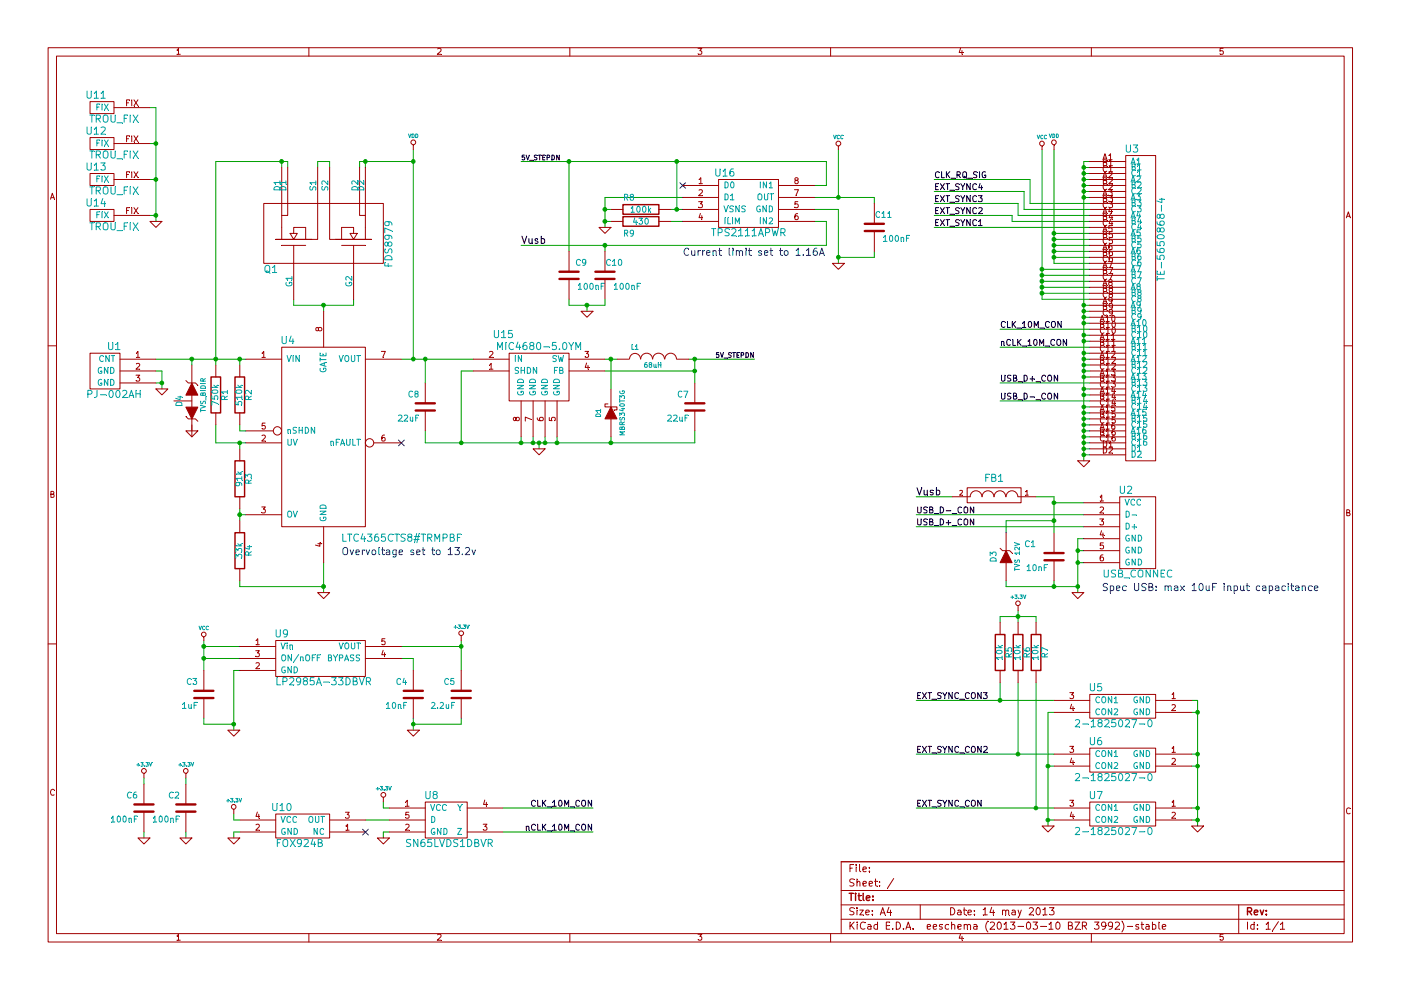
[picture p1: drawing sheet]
EESchema Schematic File Version 2  date 05/06/2013 15:15:25
LIBS:power
LIBS:device
LIBS:transistors
LIBS:conn
LIBS:linear
LIBS:regul
LIBS:74xx
LIBS:cmos4000
LIBS:adc-dac
LIBS:memory
LIBS:xilinx
LIBS:special
LIBS:microcontrollers
LIBS:dsp
LIBS:microchip
LIBS:analog_switches
LIBS:motorola
LIBS:texas
LIBS:intel
LIBS:audio
LIBS:interface
LIBS:digital-audio
LIBS:philips
LIBS:display
LIBS:cypress
LIBS:siliconi
LIBS:opto
LIBS:atmel
LIBS:contrib
LIBS:valves
LIBS:kicad_homemade_lib
LIBS:single_host-cache
EELAYER 27 0
EELAYER END
$Descr A4 11693 8268
encoding utf-8
Sheet 1 1
Title ""
Date "14 may 2013"
Rev ""
Comp ""
Comment1 ""
Comment2 ""
Comment3 ""
Comment4 ""
$EndDescr
Connection ~ 4900 2550
Wire Wire Line
	4900 2550 4900 2600
Connection ~ 4750 1350
Wire Wire Line
	4750 2100 4750 1350
Connection ~ 5650 1750
Connection ~ 5650 1350
Wire Wire Line
	5650 1350 5650 1750
Wire Wire Line
	5700 1850 5600 1850
Connection ~ 5050 1850
Wire Wire Line
	5050 1750 5100 1750
Connection ~ 7000 2150
Wire Wire Line
	7300 2100 7300 2150
Wire Wire Line
	7300 2150 7000 2150
Connection ~ 7000 1650
Wire Wire Line
	7300 1650 7300 1700
Wire Wire Line
	6800 1650 7300 1650
Wire Wire Line
	7000 1250 7000 1650
Wire Wire Line
	4350 1350 6900 1350
Wire Wire Line
	6900 1350 6900 1550
Wire Wire Line
	6900 1550 6800 1550
Connection ~ 8800 4350
Wire Wire Line
	8400 4450 8400 4350
Wire Wire Line
	8400 4350 8800 4350
Connection ~ 3550 3000
Wire Wire Line
	3550 3000 3550 3200
Wire Wire Line
	3850 3700 3850 3100
Connection ~ 5100 3700
Wire Wire Line
	5800 3700 5800 3600
Connection ~ 5800 3000
Connection ~ 5100 3000
Wire Wire Line
	5050 3000 5150 3000
Connection ~ 4650 3700
Wire Wire Line
	5100 3700 5100 3650
Connection ~ 4450 3700
Wire Wire Line
	4350 3700 4350 3650
Connection ~ 4550 3700
Wire Wire Line
	4550 3700 4550 3650
Connection ~ 3450 3000
Connection ~ 1300 1500
Wire Wire Line
	1300 1500 1250 1500
Wire Wire Line
	1300 900  1300 1850
Wire Wire Line
	1300 900  1250 900 
Wire Wire Line
	1600 3600 1600 3550
Wire Wire Line
	1950 7000 1950 6950
Wire Wire Line
	1950 6950 2000 6950
Wire Wire Line
	7950 4150 7650 4150
Wire Wire Line
	1950 6050 1700 6050
Connection ~ 1950 6050
Wire Wire Line
	1550 7000 1550 6950
Wire Wire Line
	4200 6750 4950 6750
Wire Wire Line
	3200 7000 3200 6950
Wire Wire Line
	3200 6950 3250 6950
Connection ~ 8500 6300
Wire Wire Line
	8500 5700 8500 6300
Wire Wire Line
	8500 5100 8500 5200
Wire Wire Line
	8650 5150 8650 5200
Wire Wire Line
	8350 5150 8650 5150
Wire Wire Line
	8350 5150 8350 5200
Connection ~ 3850 5400
Wire Wire Line
	3850 5350 3850 5600
Connection ~ 3450 6050
Wire Wire Line
	3850 6000 3850 6050
Wire Wire Line
	3850 6050 3450 6050
Wire Wire Line
	3450 5600 3450 5500
Wire Wire Line
	3450 5500 3350 5500
Connection ~ 1700 5400
Wire Wire Line
	1700 5350 1700 5600
Wire Wire Line
	7650 6750 8800 6750
Wire Wire Line
	7650 6300 8800 6300
Connection ~ 8750 6850
Wire Wire Line
	8750 6850 8800 6850
Connection ~ 10000 5950
Wire Wire Line
	9950 5950 10000 5950
Connection ~ 10000 6400
Wire Wire Line
	10000 6400 9950 6400
Connection ~ 10000 6850
Wire Wire Line
	10000 6850 9950 6850
Connection ~ 3050 1350
Wire Wire Line
	3050 1400 3050 1350
Wire Wire Line
	2750 1400 2750 1350
Wire Wire Line
	2750 1350 2650 1350
Wire Wire Line
	2650 1350 2650 1400
Wire Wire Line
	2350 1400 2350 1350
Wire Wire Line
	1800 1350 1800 3050
Wire Wire Line
	2950 2550 2950 2500
Wire Wire Line
	2450 2550 2950 2550
Wire Wire Line
	2450 2550 2450 2500
Wire Wire Line
	2700 4700 2700 4950
Wire Wire Line
	2050 4300 2000 4300
Wire Wire Line
	1800 3550 1800 3700
Wire Wire Line
	1800 3700 2050 3700
Connection ~ 1800 3000
Wire Wire Line
	1300 3000 2050 3000
Wire Wire Line
	1350 3100 1350 3250
Wire Wire Line
	1350 3100 1300 3100
Wire Wire Line
	9000 4500 9000 4950
Connection ~ 8800 4200
Wire Wire Line
	9050 4200 8800 4200
Wire Wire Line
	9050 4400 7650 4400
Wire Wire Line
	7800 1900 9100 1900
Wire Wire Line
	7800 1700 8500 1700
Connection ~ 9000 4600
Wire Wire Line
	9050 4600 9000 4600
Wire Wire Line
	9000 4700 9050 4700
Wire Wire Line
	8800 1250 8800 2200
Connection ~ 9050 1450
Wire Wire Line
	9100 1400 9050 1400
Connection ~ 9050 1550
Wire Wire Line
	9050 1500 9100 1500
Connection ~ 9050 1650
Wire Wire Line
	9050 1600 9100 1600
Connection ~ 8800 1950
Wire Wire Line
	8800 1950 9100 1950
Connection ~ 8800 2050
Wire Wire Line
	8800 2050 9100 2050
Connection ~ 8800 2150
Wire Wire Line
	9100 2150 8800 2150
Connection ~ 8700 2250
Wire Wire Line
	8700 2250 9100 2250
Connection ~ 8700 2350
Wire Wire Line
	8700 2350 9100 2350
Connection ~ 8700 2450
Wire Wire Line
	8700 2450 9100 2450
Connection ~ 9050 2650
Wire Wire Line
	9050 2650 9100 2650
Connection ~ 9050 2700
Wire Wire Line
	9050 2550 9100 2550
Wire Wire Line
	9100 2750 8350 2750
Connection ~ 9050 2950
Wire Wire Line
	9050 2850 9100 2850
Connection ~ 9050 3000
Wire Wire Line
	9050 2950 9100 2950
Connection ~ 9050 3100
Wire Wire Line
	9050 3050 9100 3050
Wire Wire Line
	9100 3200 8350 3200
Connection ~ 9050 3300
Wire Wire Line
	9050 3250 9100 3250
Wire Wire Line
	9100 3350 8350 3350
Connection ~ 9050 3500
Wire Wire Line
	9050 3450 9100 3450
Connection ~ 9050 3600
Wire Wire Line
	9050 3550 9100 3550
Connection ~ 9050 3700
Wire Wire Line
	9050 3650 9100 3650
Connection ~ 9050 3800
Wire Wire Line
	9050 3800 9100 3800
Wire Wire Line
	9050 3750 9100 3750
Wire Wire Line
	9050 3700 9100 3700
Connection ~ 9050 3750
Wire Wire Line
	9050 3600 9100 3600
Connection ~ 9050 3650
Wire Wire Line
	9050 3500 9100 3500
Connection ~ 9050 3550
Wire Wire Line
	9050 3400 9100 3400
Connection ~ 9050 3450
Wire Wire Line
	9050 3300 9100 3300
Connection ~ 9050 3400
Wire Wire Line
	9050 3150 9100 3150
Connection ~ 9050 3250
Wire Wire Line
	9050 3100 9100 3100
Connection ~ 9050 3150
Wire Wire Line
	9050 3000 9100 3000
Connection ~ 9050 3050
Wire Wire Line
	9100 2900 8350 2900
Wire Wire Line
	9050 2800 9100 2800
Connection ~ 9050 2850
Wire Wire Line
	9050 2700 9100 2700
Connection ~ 9050 2800
Wire Wire Line
	9050 2600 9100 2600
Connection ~ 9050 2600
Wire Wire Line
	8700 2500 9100 2500
Wire Wire Line
	8700 2400 9100 2400
Connection ~ 8700 2400
Wire Wire Line
	8700 2300 9100 2300
Connection ~ 8700 2300
Wire Wire Line
	8800 2200 9100 2200
Wire Wire Line
	8800 2100 9100 2100
Connection ~ 8800 2100
Wire Wire Line
	8800 2000 9100 2000
Connection ~ 8800 2000
Connection ~ 9050 2550
Wire Wire Line
	9050 1650 9100 1650
Wire Wire Line
	9050 1550 9100 1550
Connection ~ 9050 1600
Wire Wire Line
	9050 1450 9100 1450
Connection ~ 9050 1500
Wire Wire Line
	9100 1350 9050 1350
Wire Wire Line
	9050 1350 9050 3850
Connection ~ 9050 1400
Wire Wire Line
	8700 1250 8700 2500
Wire Wire Line
	9000 4500 9050 4500
Connection ~ 9000 4700
Wire Wire Line
	9100 1850 8450 1850
Wire Wire Line
	8450 1850 8450 1800
Wire Wire Line
	9100 1800 8500 1800
Wire Wire Line
	8500 1800 8500 1700
Wire Wire Line
	8450 1800 7800 1800
Wire Wire Line
	9050 4300 7650 4300
Wire Wire Line
	8800 4150 8800 4450
Wire Wire Line
	8800 4150 8650 4150
Wire Wire Line
	1300 3200 1350 3200
Connection ~ 1350 3200
Wire Wire Line
	2000 3050 2000 3000
Connection ~ 2000 3000
Wire Wire Line
	2050 3600 2000 3600
Wire Wire Line
	2000 3600 2000 3550
Wire Wire Line
	2000 3750 2000 3700
Connection ~ 2000 3700
Wire Wire Line
	2000 4250 2000 4350
Connection ~ 2000 4300
Wire Wire Line
	2700 4900 2000 4900
Wire Wire Line
	2000 4900 2000 4850
Connection ~ 2700 4900
Wire Wire Line
	2700 2600 2700 2550
Connection ~ 2700 2550
Wire Wire Line
	1800 1350 2400 1350
Wire Wire Line
	2400 1350 2400 1400
Connection ~ 2350 1350
Wire Wire Line
	3000 1400 3000 1350
Wire Wire Line
	3000 1350 3450 1350
Connection ~ 3450 1350
Wire Wire Line
	9950 5850 10000 5850
Wire Wire Line
	10000 5850 10000 6900
Wire Wire Line
	10000 6750 9950 6750
Connection ~ 10000 6750
Wire Wire Line
	10000 6300 9950 6300
Connection ~ 10000 6300
Wire Wire Line
	8800 5950 8750 5950
Wire Wire Line
	8750 5950 8750 6900
Wire Wire Line
	8750 6400 8800 6400
Connection ~ 8750 6400
Wire Wire Line
	7650 5850 8800 5850
Wire Wire Line
	1700 6050 1700 6000
Connection ~ 1700 5500
Wire Wire Line
	3450 6000 3450 6100
Wire Wire Line
	3350 5400 3850 5400
Wire Wire Line
	8800 4900 8800 4850
Connection ~ 9000 4900
Wire Wire Line
	3450 1250 3450 3000
Connection ~ 8500 5150
Wire Wire Line
	8350 5700 8350 5850
Connection ~ 8350 5850
Wire Wire Line
	8650 5700 8650 6750
Connection ~ 8650 6750
Wire Wire Line
	3250 6750 3200 6750
Wire Wire Line
	3200 6750 3200 6700
Wire Wire Line
	4200 6950 4950 6950
Wire Wire Line
	1550 6550 1550 6500
Wire Wire Line
	2000 5600 1950 5600
Wire Wire Line
	1950 5600 1950 6100
Wire Wire Line
	1700 5500 2000 5500
Wire Wire Line
	3250 6850 3050 6850
Wire Wire Line
	2000 6850 1950 6850
Wire Wire Line
	1950 6850 1950 6800
Wire Wire Line
	1200 6550 1200 6500
Wire Wire Line
	1200 7000 1200 6950
Wire Wire Line
	1600 3000 1600 3050
Connection ~ 1600 3000
Wire Wire Line
	1250 1200 1300 1200
Connection ~ 1300 1200
Wire Wire Line
	1300 1800 1250 1800
Connection ~ 1300 1800
Wire Wire Line
	2000 5400 1700 5400
Wire Wire Line
	4500 3700 4500 3750
Wire Wire Line
	4650 3700 4650 3650
Wire Wire Line
	4450 3700 4450 3650
Connection ~ 4500 3700
Wire Wire Line
	3850 3100 3950 3100
Connection ~ 4350 3700
Wire Wire Line
	5100 3250 5100 3000
Wire Wire Line
	5050 3100 5800 3100
Wire Wire Line
	5750 3000 6300 3000
Wire Wire Line
	5800 3000 5800 3200
Connection ~ 5800 3100
Wire Wire Line
	3550 3700 5800 3700
Wire Wire Line
	3550 3700 3550 3600
Connection ~ 3850 3700
Wire Wire Line
	3350 3000 3950 3000
Wire Wire Line
	8400 4900 9000 4900
Wire Wire Line
	8400 4900 8400 4850
Connection ~ 8800 4900
Wire Wire Line
	6800 1850 6900 1850
Wire Wire Line
	6900 1850 6900 2050
Wire Wire Line
	6900 2050 4350 2050
Wire Wire Line
	6800 1750 7000 1750
Wire Wire Line
	7000 1750 7000 2200
Wire Wire Line
	5050 1850 5100 1850
Wire Wire Line
	5700 1650 5050 1650
Wire Wire Line
	5050 1650 5050 1900
Connection ~ 5050 1750
Wire Wire Line
	5600 1750 5700 1750
Wire Wire Line
	5050 2100 5050 2050
Connection ~ 5050 2050
Wire Wire Line
	5050 2550 5050 2500
Wire Wire Line
	4750 2550 5050 2550
Wire Wire Line
	4750 2550 4750 2500
$Comp
L GND #PWR19
U 1 1
P 4900 2600
F 0 "#PWR19" H 4900 2600 30  0001 C CNN
F 1 "GND" H 4900 2530 30  0001 C CNN
F 2 "" H 4900 2600 60  0001 C CNN
F 3 "" H 4900 2600 60  0001 C CNN
	1    4900 2600
	-1   0    0    -1  
$EndComp
$Comp
L C C9
U 1 1
P 4750 2300
F 0 "C9" H 4600 2400 50  0000 L CNN
F 1 "100nF" H 4450 2200 50  0000 L CNN
F 2 "" H 4750 2300 60  0001 C CNN
F 3 "" H 4750 2300 60  0001 C CNN
	1    4750 2300
	-1   0    0    -1  
$EndComp
$Comp
L C C10
U 1 1
P 5050 2300
F 0 "C10" H 4900 2400 50  0000 L CNN
F 1 "100nF" H 4750 2200 50  0000 L CNN
F 2 "" H 5050 2300 60  0001 C CNN
F 3 "" H 5050 2300 60  0001 C CNN
	1    5050 2300
	-1   0    0    -1  
$EndComp
Text Notes 5700 2150 0    60   ~ 0
Current limit set to 1.16A
$Comp
L GND #PWR20
U 1 1
P 5050 1900
F 0 "#PWR20" H 5050 1900 30  0001 C CNN
F 1 "GND" H 5050 1830 30  0001 C CNN
F 2 "" H 5050 1900 60  0001 C CNN
F 3 "" H 5050 1900 60  0001 C CNN
	1    5050 1900
	-1   0    0    -1  
$EndComp
$Comp
L R R8
U 1 1
P 5350 1750
F 0 "R8" V 5450 1850 50  0000 C CNN
F 1 "100k" V 5350 1750 50  0000 C CNN
F 2 "" H 5350 1750 60  0001 C CNN
F 3 "" H 5350 1750 60  0001 C CNN
	1    5350 1750
	0    -1   -1   0   
$EndComp
$Comp
L R R9
U 1 1
P 5350 1850
F 0 "R9" V 5250 1950 50  0000 C CNN
F 1 "430" V 5350 1850 50  0000 C CNN
F 2 "" H 5350 1850 60  0001 C CNN
F 3 "" H 5350 1850 60  0001 C CNN
	1    5350 1850
	0    -1   -1   0   
$EndComp
$Comp
L C C11
U 1 1
P 7300 1900
F 0 "C11" H 7150 2000 50  0000 L CNN
F 1 "100nF" H 7000 1800 50  0000 L CNN
F 2 "" H 7300 1900 60  0001 C CNN
F 3 "" H 7300 1900 60  0001 C CNN
	1    7300 1900
	-1   0    0    -1  
$EndComp
$Comp
L VCC #PWR21
U 1 1
P 7000 1250
F 0 "#PWR21" H 7000 1350 30  0001 C CNN
F 1 "VCC" H 7000 1350 30  0000 C CNN
F 2 "" H 7000 1250 60  0001 C CNN
F 3 "" H 7000 1250 60  0001 C CNN
	1    7000 1250
	1    0    0    -1  
$EndComp
Text Label 4350 2050 0    60   ~ 0
Vusb
Text Label 4350 1350 0    40   ~ 0
5V_STEPDN
$Comp
L GND #PWR22
U 1 1
P 7000 2200
F 0 "#PWR22" H 7000 2200 30  0001 C CNN
F 1 "GND" H 7000 2130 30  0001 C CNN
F 2 "" H 7000 2200 60  0001 C CNN
F 3 "" H 7000 2200 60  0001 C CNN
	1    7000 2200
	-1   0    0    -1  
$EndComp
NoConn ~ 5700 1550
$Comp
L TPS2111APWR U16
U 1 1
P 6250 1700
F 0 "U16" H 6050 1950 60  0000 C CNN
F 1 "TPS2111APWR" H 6250 1450 60  0000 C CNN
F 2 "" H 6250 1700 60  0001 C CNN
F 3 "" H 6250 1700 60  0001 C CNN
	1    6250 1700
	1    0    0    -1  
$EndComp
$Comp
L C C8
U 1 1
P 3550 3400
F 0 "C8" H 3600 3500 50  0000 L CNN
F 1 "22uF" H 3600 3300 50  0000 L CNN
F 2 "" H 3550 3400 60  0001 C CNN
F 3 "" H 3550 3400 60  0001 C CNN
	1    3550 3400
	-1   0    0    -1  
$EndComp
$Comp
L C C7
U 1 1
P 5800 3400
F 0 "C7" H 5850 3500 50  0000 L CNN
F 1 "22uF" H 5850 3300 50  0000 L CNN
F 2 "" H 5800 3400 60  0001 C CNN
F 3 "" H 5800 3400 60  0001 C CNN
	1    5800 3400
	-1   0    0    -1  
$EndComp
Text Label 6300 3000 2    40   ~ 0
5V_STEPDN
$Comp
L DIODESCH D1
U 1 1
P 5100 3450
F 0 "D1" H 5100 3550 40  0000 C CNN
F 1 "MBRS340T3G" H 5100 3350 40  0000 C CNN
F 2 "" H 5100 3450 60  0001 C CNN
F 3 "" H 5100 3450 60  0001 C CNN
	1    5100 3450
	0    -1   -1   0   
$EndComp
$Comp
L INDUCTOR L1
U 1 1
P 5450 3000
F 0 "L1" V 5550 3150 40  0000 C CNN
F 1 "68uH" V 5400 3000 40  0000 C CNN
F 2 "" H 5450 3000 60  0001 C CNN
F 3 "" H 5450 3000 60  0001 C CNN
	1    5450 3000
	0    -1   -1   0   
$EndComp
$Comp
L GND #PWR18
U 1 1
P 4500 3750
F 0 "#PWR18" H 4500 3750 30  0001 C CNN
F 1 "GND" H 4500 3680 30  0001 C CNN
F 2 "" H 4500 3750 60  0001 C CNN
F 3 "" H 4500 3750 60  0001 C CNN
	1    4500 3750
	-1   0    0    -1  
$EndComp
$Comp
L MIC4680-5.0YM U15
U 1 1
P 4500 3200
F 0 "U15" H 4200 3600 60  0000 C CNN
F 1 "MIC4680-5.0YM" H 4500 3500 60  0000 C CNN
F 2 "" H 4500 3200 60  0001 C CNN
F 3 "" H 4500 3200 60  0001 C CNN
	1    4500 3200
	1    0    0    -1  
$EndComp
Text Label 7650 4150 0    60   ~ 0
Vusb
Text Notes 9200 4950 0    60   ~ 0
Spec USB: max 10uF input capacitance
$Comp
L GND #PWR3
U 1 1
P 1300 1850
F 0 "#PWR3" H 1300 1850 30  0001 C CNN
F 1 "GND" H 1300 1780 30  0001 C CNN
F 2 "" H 1300 1850 60  0001 C CNN
F 3 "" H 1300 1850 60  0001 C CNN
	1    1300 1850
	-1   0    0    -1  
$EndComp
$Comp
L TROU_FIX U14
U 1 1
P 950 1800
F 0 "U14" H 1100 1900 60  0000 C CNN
F 1 "TROU_FIX" H 950 1700 60  0000 C CNN
F 2 "" H 950 1800 60  0001 C CNN
F 3 "" H 950 1800 60  0001 C CNN
	1    950  1800
	-1   0    0    -1  
$EndComp
$Comp
L TROU_FIX U13
U 1 1
P 950 1500
F 0 "U13" H 1100 1600 60  0000 C CNN
F 1 "TROU_FIX" H 950 1400 60  0000 C CNN
F 2 "" H 950 1500 60  0001 C CNN
F 3 "" H 950 1500 60  0001 C CNN
	1    950  1500
	-1   0    0    -1  
$EndComp
$Comp
L TROU_FIX U12
U 1 1
P 950 1200
F 0 "U12" H 1100 1300 60  0000 C CNN
F 1 "TROU_FIX" H 950 1100 60  0000 C CNN
F 2 "" H 950 1200 60  0001 C CNN
F 3 "" H 950 1200 60  0001 C CNN
	1    950  1200
	-1   0    0    -1  
$EndComp
$Comp
L TROU_FIX U11
U 1 1
P 950 900
F 0 "U11" H 1100 1000 60  0000 C CNN
F 1 "TROU_FIX" H 950 800 60  0000 C CNN
F 2 "" H 950 900 60  0001 C CNN
F 3 "" H 950 900 60  0001 C CNN
	1    950  900 
	-1   0    0    -1  
$EndComp
$Comp
L GND #PWR7
U 1 1
P 1600 3600
F 0 "#PWR7" H 1600 3600 30  0001 C CNN
F 1 "GND" H 1600 3530 30  0001 C CNN
F 2 "" H 1600 3600 60  0001 C CNN
F 3 "" H 1600 3600 60  0001 C CNN
	1    1600 3600
	-1   0    0    -1  
$EndComp
$Comp
L TVS_BIDIR D4
U 1 1
P 1600 3350
F 0 "D4" H 1600 3450 50  0000 C CNN
F 1 "TVS_BIDIR" H 1650 3250 40  0000 C CNN
F 2 "" H 1600 3350 60  0001 C CNN
F 3 "" H 1600 3350 60  0001 C CNN
	1    1600 3350
	0    -1   -1   0   
$EndComp
$Comp
L C C6
U 1 1
P 1200 6750
F 0 "C6" H 1250 6850 50  0000 L CNN
F 1 "100nF" H 1250 6650 50  0000 L CNN
F 2 "" H 1200 6750 60  0001 C CNN
F 3 "" H 1200 6750 60  0001 C CNN
	1    1200 6750
	-1   0    0    -1  
$EndComp
$Comp
L +3.3V #PWR1
U 1 1
P 1200 6500
F 0 "#PWR1" H 1200 6460 30  0001 C CNN
F 1 "+3.3V" H 1200 6610 30  0000 C CNN
F 2 "" H 1200 6500 60  0001 C CNN
F 3 "" H 1200 6500 60  0001 C CNN
	1    1200 6500
	1    0    0    -1  
$EndComp
$Comp
L GND #PWR2
U 1 1
P 1200 7000
F 0 "#PWR2" H 1200 7000 30  0001 C CNN
F 1 "GND" H 1200 6930 30  0001 C CNN
F 2 "" H 1200 7000 60  0001 C CNN
F 3 "" H 1200 7000 60  0001 C CNN
	1    1200 7000
	-1   0    0    -1  
$EndComp
$Comp
L +3.3V #PWR10
U 1 1
P 1950 6800
F 0 "#PWR10" H 1950 6760 30  0001 C CNN
F 1 "+3.3V" H 1950 6910 30  0000 C CNN
F 2 "" H 1950 6800 60  0001 C CNN
F 3 "" H 1950 6800 60  0001 C CNN
	1    1950 6800
	1    0    0    -1  
$EndComp
$Comp
L GND #PWR11
U 1 1
P 1950 7000
F 0 "#PWR11" H 1950 7000 30  0001 C CNN
F 1 "GND" H 1950 6930 30  0001 C CNN
F 2 "" H 1950 7000 60  0001 C CNN
F 3 "" H 1950 7000 60  0001 C CNN
	1    1950 7000
	-1   0    0    -1  
$EndComp
NoConn ~ 3050 6950
$Comp
L FOX924B U10
U 1 1
P 2550 6900
F 0 "U10" H 2350 7050 60  0000 C CNN
F 1 "FOX924B" H 2500 6750 60  0000 C CNN
F 2 "" H 2550 6900 60  0001 C CNN
F 3 "" H 2550 6900 60  0001 C CNN
	1    2550 6900
	1    0    0    -1  
$EndComp
$Comp
L ZENER D3
U 1 1
P 8400 4650
F 0 "D3" H 8400 4750 50  0000 C CNN
F 1 "TVS 12V" H 8400 4550 40  0000 C CNN
F 2 "" H 8400 4650 60  0001 C CNN
F 3 "" H 8400 4650 60  0001 C CNN
	1    8400 4650
	0    -1   -1   0   
$EndComp
$Comp
L GND #PWR6
U 1 1
P 1550 7000
F 0 "#PWR6" H 1550 7000 30  0001 C CNN
F 1 "GND" H 1550 6930 30  0001 C CNN
F 2 "" H 1550 7000 60  0001 C CNN
F 3 "" H 1550 7000 60  0001 C CNN
	1    1550 7000
	-1   0    0    -1  
$EndComp
$Comp
L +3.3V #PWR5
U 1 1
P 1550 6500
F 0 "#PWR5" H 1550 6460 30  0001 C CNN
F 1 "+3.3V" H 1550 6610 30  0000 C CNN
F 2 "" H 1550 6500 60  0001 C CNN
F 3 "" H 1550 6500 60  0001 C CNN
	1    1550 6500
	1    0    0    -1  
$EndComp
$Comp
L C C2
U 1 1
P 1550 6750
F 0 "C2" H 1600 6850 50  0000 L CNN
F 1 "100nF" H 1600 6650 50  0000 L CNN
F 2 "" H 1550 6750 60  0001 C CNN
F 3 "" H 1550 6750 60  0001 C CNN
	1    1550 6750
	-1   0    0    -1  
$EndComp
Text Label 4950 6950 2    50   ~ 0
nCLK_10M_CON
Text Label 4950 6750 2    50   ~ 0
CLK_10M_CON
$Comp
L GND #PWR14
U 1 1
P 3200 7000
F 0 "#PWR14" H 3200 7000 30  0001 C CNN
F 1 "GND" H 3200 6930 30  0001 C CNN
F 2 "" H 3200 7000 60  0001 C CNN
F 3 "" H 3200 7000 60  0001 C CNN
	1    3200 7000
	-1   0    0    -1  
$EndComp
$Comp
L +3.3V #PWR13
U 1 1
P 3200 6700
F 0 "#PWR13" H 3200 6660 30  0001 C CNN
F 1 "+3.3V" H 3200 6810 30  0000 C CNN
F 2 "" H 3200 6700 60  0001 C CNN
F 3 "" H 3200 6700 60  0001 C CNN
	1    3200 6700
	1    0    0    -1  
$EndComp
$Comp
L SN65LVDS1DBVR U8
U 1 1
P 3750 6850
F 0 "U8" H 3600 7050 60  0000 C CNN
F 1 "SN65LVDS1DBVR" H 3750 6650 60  0000 C CNN
F 2 "" H 3750 6850 60  0001 C CNN
F 3 "" H 3750 6850 60  0001 C CNN
	1    3750 6850
	1    0    0    -1  
$EndComp
$Comp
L +3.3V #PWR23
U 1 1
P 8500 5100
F 0 "#PWR23" H 8500 5060 30  0001 C CNN
F 1 "+3.3V" H 8500 5210 30  0000 C CNN
F 2 "" H 8500 5100 60  0001 C CNN
F 3 "" H 8500 5100 60  0001 C CNN
	1    8500 5100
	1    0    0    -1  
$EndComp
$Comp
L R R5
U 1 1
P 8350 5450
F 0 "R5" V 8430 5450 50  0000 C CNN
F 1 "10k" V 8350 5450 50  0000 C CNN
F 2 "" H 8350 5450 60  0001 C CNN
F 3 "" H 8350 5450 60  0001 C CNN
	1    8350 5450
	1    0    0    -1  
$EndComp
$Comp
L R R6
U 1 1
P 8500 5450
F 0 "R6" V 8580 5450 50  0000 C CNN
F 1 "10k" V 8500 5450 50  0000 C CNN
F 2 "" H 8500 5450 60  0001 C CNN
F 3 "" H 8500 5450 60  0001 C CNN
	1    8500 5450
	1    0    0    -1  
$EndComp
$Comp
L R R7
U 1 1
P 8650 5450
F 0 "R7" V 8730 5450 50  0000 C CNN
F 1 "10k" V 8650 5450 50  0000 C CNN
F 2 "" H 8650 5450 60  0001 C CNN
F 3 "" H 8650 5450 60  0001 C CNN
	1    8650 5450
	1    0    0    -1  
$EndComp
$Comp
L C C5
U 1 1
P 3850 5800
F 0 "C5" H 3900 5900 50  0000 L CNN
F 1 "2.2uF" H 3900 5700 50  0000 L CNN
F 2 "" H 3850 5800 60  0001 C CNN
F 3 "" H 3850 5800 60  0001 C CNN
	1    3850 5800
	-1   0    0    -1  
$EndComp
$Comp
L +3.3V #PWR17
U 1 1
P 3850 5350
F 0 "#PWR17" H 3850 5310 30  0001 C CNN
F 1 "+3.3V" H 3850 5460 30  0000 C CNN
F 2 "" H 3850 5350 60  0001 C CNN
F 3 "" H 3850 5350 60  0001 C CNN
	1    3850 5350
	1    0    0    -1  
$EndComp
$Comp
L GND #PWR16
U 1 1
P 3450 6100
F 0 "#PWR16" H 3450 6100 30  0001 C CNN
F 1 "GND" H 3450 6030 30  0001 C CNN
F 2 "" H 3450 6100 60  0001 C CNN
F 3 "" H 3450 6100 60  0001 C CNN
	1    3450 6100
	-1   0    0    -1  
$EndComp
$Comp
L VCC #PWR8
U 1 1
P 1700 5350
F 0 "#PWR8" H 1700 5450 30  0001 C CNN
F 1 "VCC" H 1700 5450 30  0000 C CNN
F 2 "" H 1700 5350 60  0001 C CNN
F 3 "" H 1700 5350 60  0001 C CNN
	1    1700 5350
	-1   0    0    -1  
$EndComp
$Comp
L GND #PWR9
U 1 1
P 1950 6100
F 0 "#PWR9" H 1950 6100 30  0001 C CNN
F 1 "GND" H 1950 6030 30  0001 C CNN
F 2 "" H 1950 6100 60  0001 C CNN
F 3 "" H 1950 6100 60  0001 C CNN
	1    1950 6100
	-1   0    0    -1  
$EndComp
$Comp
L C C3
U 1 1
P 1700 5800
F 0 "C3" H 1750 5900 50  0000 L CNN
F 1 "1uF" H 1750 5700 50  0000 L CNN
F 2 "" H 1700 5800 60  0001 C CNN
F 3 "" H 1700 5800 60  0001 C CNN
	1    1700 5800
	-1   0    0    -1  
$EndComp
$Comp
L C C4
U 1 1
P 3450 5800
F 0 "C4" H 3500 5900 50  0000 L CNN
F 1 "10nF" H 3500 5700 50  0000 L CNN
F 2 "" H 3450 5800 60  0001 C CNN
F 3 "" H 3450 5800 60  0001 C CNN
	1    3450 5800
	-1   0    0    -1  
$EndComp
$Comp
L LP2985A-33DBVR U9
U 1 1
P 2700 5500
F 0 "U9" H 2350 5700 60  0000 C CNN
F 1 "LP2985A-33DBVR" H 2700 5300 60  0000 C CNN
F 2 "" H 2700 5500 60  0001 C CNN
F 3 "" H 2700 5500 60  0001 C CNN
	1    2700 5500
	1    0    0    -1  
$EndComp
Text Notes 2850 4650 0    60   ~ 0
Overvoltage set to 13.2v
NoConn ~ 3350 3700
Text Label 7650 6750 0    50   ~ 0
EXT_SYNC_CON
Text Label 7650 6300 0    50   ~ 0
EXT_SYNC_CON2
Text Label 7650 5850 0    50   ~ 0
EXT_SYNC_CON3
$Comp
L GND #PWR25
U 1 1
P 8750 6900
F 0 "#PWR25" H 8750 6900 30  0001 C CNN
F 1 "GND" H 8750 6830 30  0001 C CNN
F 2 "" H 8750 6900 60  0001 C CNN
F 3 "" H 8750 6900 60  0001 C CNN
	1    8750 6900
	-1   0    0    -1  
$EndComp
$Comp
L GND #PWR29
U 1 1
P 10000 6900
F 0 "#PWR29" H 10000 6900 30  0001 C CNN
F 1 "GND" H 10000 6830 30  0001 C CNN
F 2 "" H 10000 6900 60  0001 C CNN
F 3 "" H 10000 6900 60  0001 C CNN
	1    10000 6900
	-1   0    0    -1  
$EndComp
$Comp
L 2-1825027-0 U7
U 1 1
P 9400 6800
F 0 "U7" H 9650 6950 60  0000 C CNN
F 1 "2-1825027-0" H 9500 6650 60  0000 C CNN
F 2 "" H 9400 6800 60  0001 C CNN
F 3 "" H 9400 6800 60  0001 C CNN
	1    9400 6800
	-1   0    0    -1  
$EndComp
$Comp
L 2-1825027-0 U6
U 1 1
P 9400 6350
F 0 "U6" H 9650 6500 60  0000 C CNN
F 1 "2-1825027-0" H 9500 6200 60  0000 C CNN
F 2 "" H 9400 6350 60  0001 C CNN
F 3 "" H 9400 6350 60  0001 C CNN
	1    9400 6350
	-1   0    0    -1  
$EndComp
$Comp
L 2-1825027-0 U5
U 1 1
P 9400 5900
F 0 "U5" H 9650 6050 60  0000 C CNN
F 1 "2-1825027-0" H 9500 5750 60  0000 C CNN
F 2 "" H 9400 5900 60  0001 C CNN
F 3 "" H 9400 5900 60  0001 C CNN
	1    9400 5900
	-1   0    0    -1  
$EndComp
$Comp
L FDS8979 Q1
U 1 1
P 2700 2000
F 0 "Q1" V 2450 2500 60  0000 R CNN
F 1 "FDS8979" H 2860 1450 60  0000 R CNN
F 2 "" H 2700 2000 60  0001 C CNN
F 3 "" H 2700 2000 60  0001 C CNN
	1    2700 2000
	0    -1   -1   0   
$EndComp
$Comp
L GND #PWR12
U 1 1
P 2700 4950
F 0 "#PWR12" H 2700 4950 30  0001 C CNN
F 1 "GND" H 2700 4880 30  0001 C CNN
F 2 "" H 2700 4950 60  0001 C CNN
F 3 "" H 2700 4950 60  0001 C CNN
	1    2700 4950
	-1   0    0    -1  
$EndComp
$Comp
L R R4
U 1 1
P 2000 4600
F 0 "R4" V 2080 4600 50  0000 C CNN
F 1 "33k" V 2000 4600 50  0000 C CNN
F 2 "" H 2000 4600 60  0001 C CNN
F 3 "" H 2000 4600 60  0001 C CNN
	1    2000 4600
	1    0    0    -1  
$EndComp
$Comp
L R R1
U 1 1
P 1800 3300
F 0 "R1" V 1880 3300 50  0000 C CNN
F 1 "750k" V 1800 3300 50  0000 C CNN
F 2 "" H 1800 3300 60  0001 C CNN
F 3 "" H 1800 3300 60  0001 C CNN
	1    1800 3300
	1    0    0    -1  
$EndComp
$Comp
L R R2
U 1 1
P 2000 3300
F 0 "R2" V 2080 3300 50  0000 C CNN
F 1 "510k" V 2000 3300 50  0000 C CNN
F 2 "" H 2000 3300 60  0001 C CNN
F 3 "" H 2000 3300 60  0001 C CNN
	1    2000 3300
	1    0    0    -1  
$EndComp
$Comp
L LTC4365CTS8#TRMPBF U4
U 1 1
P 2700 3700
F 0 "U4" H 2400 4550 60  0000 C CNN
F 1 "LTC4365CTS8#TRMPBF" H 3350 2900 60  0000 C CNN
F 2 "" H 2700 3700 60  0001 C CNN
F 3 "" H 2700 3700 60  0001 C CNN
	1    2700 3700
	1    0    0    -1  
$EndComp
$Comp
L R R3
U 1 1
P 2000 4000
F 0 "R3" V 2080 4000 50  0000 C CNN
F 1 "91k" V 2000 4000 50  0000 C CNN
F 2 "" H 2000 4000 60  0001 C CNN
F 3 "" H 2000 4000 60  0001 C CNN
	1    2000 4000
	1    0    0    -1  
$EndComp
$Comp
L PJ-002AH U1
U 1 1
P 1000 3100
F 0 "U1" H 1050 3300 60  0000 C CNN
F 1 "PJ-002AH" H 1050 2900 60  0000 C CNN
F 2 "" H 1000 3100 60  0001 C CNN
F 3 "" H 1000 3100 60  0001 C CNN
	1    1000 3100
	-1   0    0    -1  
$EndComp
$Comp
L C C1
U 1 1
P 8800 4650
F 0 "C1" H 8950 4750 50  0000 L CNN
F 1 "10nF" H 8850 4550 50  0000 L CNN
F 2 "" H 8800 4650 60  0001 C CNN
F 3 "" H 8800 4650 60  0001 C CNN
	1    8800 4650
	-1   0    0    -1  
$EndComp
$Comp
L FILTER FB1
U 1 1
P 8300 4150
F 0 "FB1" H 8300 4300 60  0000 C CNN
F 1 "FILTER" H 8300 4050 60  0001 C CNN
F 2 "" H 8300 4150 60  0001 C CNN
F 3 "" H 8300 4150 60  0001 C CNN
	1    8300 4150
	-1   0    0    -1  
$EndComp
Text Label 7650 4300 0    50   ~ 0
USB_D-_CON
Text Label 7650 4400 0    50   ~ 0
USB_D+_CON
Text Label 7800 1800 0    50   ~ 0
EXT_SYNC2
Text Label 7800 1900 0    50   ~ 0
EXT_SYNC1
Text Label 7800 1700 0    50   ~ 0
EXT_SYNC3
$Comp
L GND #PWR27
U 1 1
P 9000 4950
F 0 "#PWR27" H 9000 4950 30  0001 C CNN
F 1 "GND" H 9000 4880 30  0001 C CNN
F 2 "" H 9000 4950 60  0001 C CNN
F 3 "" H 9000 4950 60  0001 C CNN
	1    9000 4950
	-1   0    0    -1  
$EndComp
$Comp
L GND #PWR4
U 1 1
P 1350 3250
F 0 "#PWR4" H 1350 3250 30  0001 C CNN
F 1 "GND" H 1350 3180 30  0001 C CNN
F 2 "" H 1350 3250 60  0001 C CNN
F 3 "" H 1350 3250 60  0001 C CNN
	1    1350 3250
	1    0    0    -1  
$EndComp
$Comp
L VDD #PWR26
U 1 1
P 8800 1250
F 0 "#PWR26" H 8800 1350 30  0001 C CNN
F 1 "VDD" H 8800 1360 30  0000 C CNN
F 2 "" H 8800 1250 60  0001 C CNN
F 3 "" H 8800 1250 60  0001 C CNN
	1    8800 1250
	1    0    0    -1  
$EndComp
$Comp
L VCC #PWR24
U 1 1
P 8700 1250
F 0 "#PWR24" H 8700 1350 30  0001 C CNN
F 1 "VCC" H 8700 1350 30  0000 C CNN
F 2 "" H 8700 1250 60  0001 C CNN
F 3 "" H 8700 1250 60  0001 C CNN
	1    8700 1250
	1    0    0    -1  
$EndComp
Text Label 8350 2750 0    50   ~ 0
CLK_10M_CON
Text Label 8350 2900 0    50   ~ 0
nCLK_10M_CON
Text Label 8350 3200 0    50   ~ 0
USB_D+_CON
Text Label 8350 3350 0    50   ~ 0
USB_D-_CON
$Comp
L GND #PWR28
U 1 1
P 9050 3850
F 0 "#PWR28" H 9050 3850 30  0001 C CNN
F 1 "GND" H 9050 3780 30  0001 C CNN
F 2 "" H 9050 3850 60  0001 C CNN
F 3 "" H 9050 3850 60  0001 C CNN
	1    9050 3850
	1    0    0    -1  
$EndComp
$Comp
L USB_CONNEC U2
U 1 1
P 9350 4450
F 0 "U2" H 9400 4800 60  0000 C CNN
F 1 "USB_CONNEC" H 9500 4100 60  0000 C CNN
F 2 "" H 9350 4450 60  0001 C CNN
F 3 "" H 9350 4450 60  0001 C CNN
	1    9350 4450
	1    0    0    -1  
$EndComp
$Comp
L VDD #PWR15
U 1 1
P 3450 1250
F 0 "#PWR15" H 3450 1350 30  0001 C CNN
F 1 "VDD" H 3450 1360 30  0000 C CNN
F 2 "" H 3450 1250 60  0001 C CNN
F 3 "" H 3450 1250 60  0001 C CNN
	1    3450 1250
	1    0    0    -1  
$EndComp
$Comp
L TE-5650478-5 U3
U 1 1
P 9400 2450
F 0 "U3" H 9450 3650 60  0000 C CNN
F 1 "TE-5650868-4" V 9700 2900 60  0000 C CNN
F 2 "" H 9400 2450 60  0001 C CNN
F 3 "" H 9400 2450 60  0001 C CNN
	1    9400 2450
	1    0    0    -1  
$EndComp
Text Label 7800 1600 0    50   ~ 0
EXT_SYNC4
Text Label 7800 1500 0    50   ~ 0
CLK_RQ_SIG
Wire Wire Line
	7800 1600 8550 1600
Wire Wire Line
	8550 1600 8550 1750
Wire Wire Line
	8550 1750 9100 1750
Wire Wire Line
	7800 1500 8600 1500
Wire Wire Line
	8600 1500 8600 1700
Wire Wire Line
	8600 1700 9100 1700
$EndSCHEMATC
